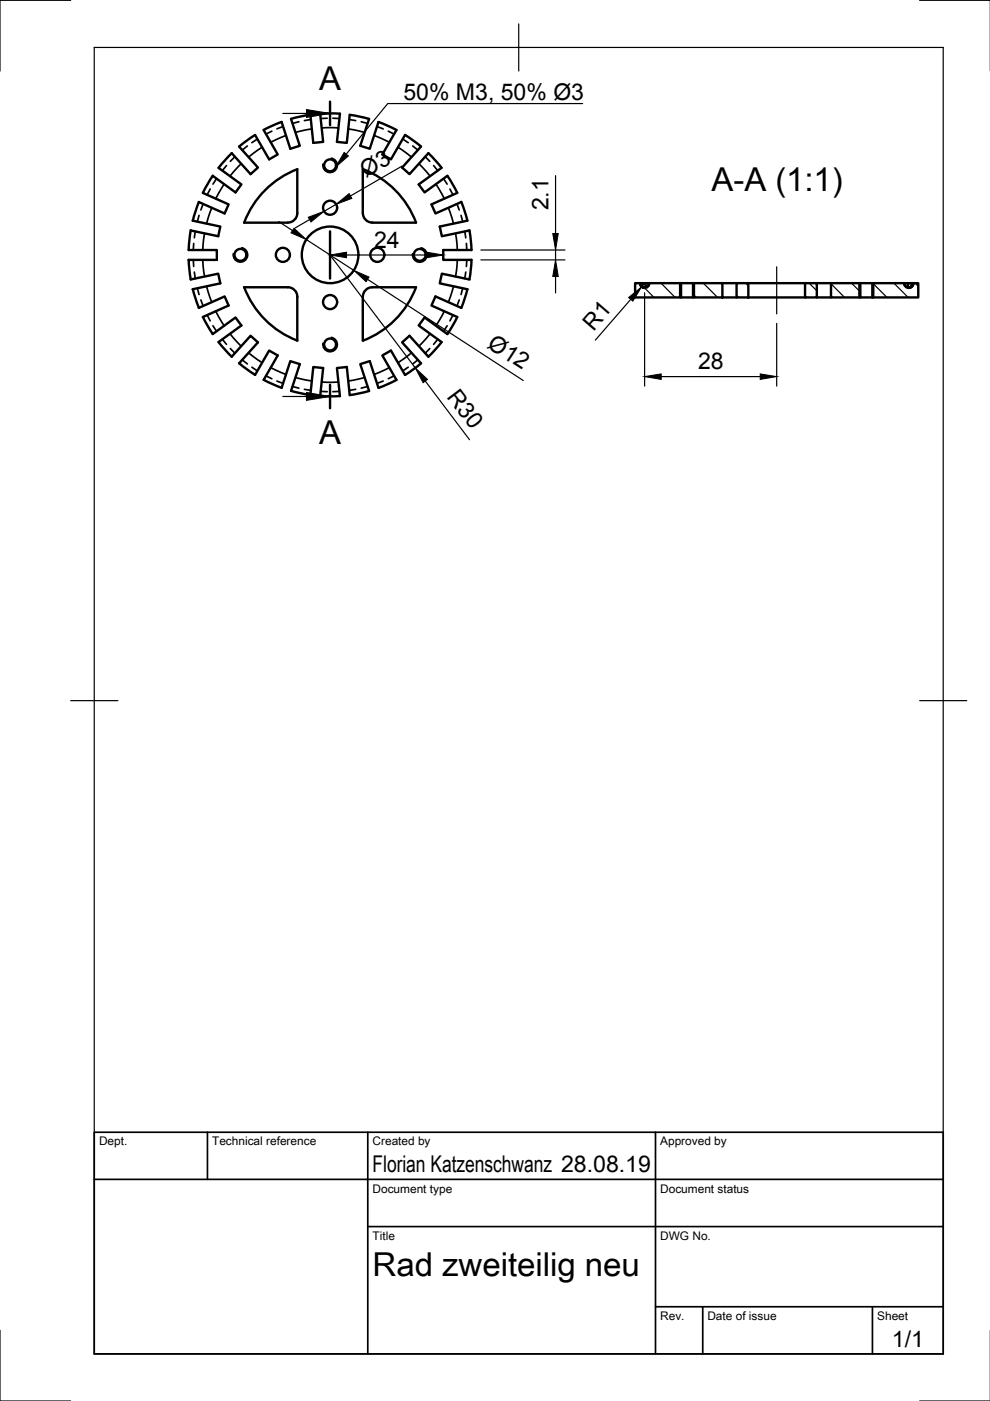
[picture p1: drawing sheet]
<svg xmlns="http://www.w3.org/2000/svg" width="210mm" height="297mm" viewBox="0 0 210 297" stroke-linecap="round" stroke-linejoin="round" font-family="sans-serif">
<!-- layer: Sichtbar -->
<g fill="none" stroke="#000" stroke-width=".51">
<path d="M50.7 31.1l4 4.4-1.6 1.4-4-4.4-2.8 3.1 4.9 3.5-1.3 1.7-4.8-3.5-2.1 3.6M61.7 25.2l1.9 5.7-2 .6-1.9-5.6-3.8 1.6 3 5.3-1.8 1-3-5.2-3.4 2.5M61.7 25.2l4.1-.9 .6 6 2.1-.2-.6-6h4.2l-.7 6 2.1 .2 .7-6 4.1 .9-1.9 5.7 2 .6 1.9-5.6 3.8 1.7-3 5.2 1.8 1 3-5.2 3.4 2.5-4 4.4 1.5 1.4 4-4.4 2.8 3.1-4.8 3.5 1.2 1.7 4.8-3.5M76.9 35.9v9.3M76.9 35.9a19.5 19.5 0 0 1 11.3 11.3M94.9 37.3l2 3.6-5.4 2.4 .8 2 5.5-2.5M40 53h6v2.1h-6M40 55.1l.4 4.1 5.9-1.2 .4 2.1-5.8 1.2M40.4 48.8l-.4 4.2M42.2 42.8l-1.3 4 5.8 1.2-.4 2.1-5.9-1.2M43 40.9l5.5 2.4-.9 2-5.5-2.5M51.8 47.2h9.2"/>
<path d="M63 45.2a2 2 0 0 1-2 2M63 45.2v-9.3a19.5 19.5 0 0 0-11.2 11.3M76.9 45.2a2 2 0 0 0 2 2M78.9 47.2h9.3M97.8 42.8l1.3 4M99.1 46.8l-5.9 1.2 .5 2.1 5.8-1.2 .4 2.3 .1 1.8h-6v2.1h6M100 55.1l-.5 4.2-5.8-1.3-.5 2.1 5.9 1.2-1.3 4-5.5-2.4-.8 1.9 5.5 2.4-2.1 3.6M40.9 61.3l1.3 4M42.1 65.3l5.5-2.4 .9 1.9-5.5 2.4M43 67.2l2.1 3.6 4.8-3.5 1.3 1.7-4.9 3.5 2.8 3.1 4-4.4 1.6 1.4-4 4.4M50.7 77l3.4 2.5M51.8 60.9h9.2a2 2 0 0 1 2 2v9.3"/>
<path d="M51.8 60.9a19.5 19.5 0 0 0 11.2 11.3M54.1 79.5l3-5.2 1.8 1.1-3 5.1M76.9 62.9v9.3M76.9 62.9a2 2 0 0 1 2-2h9.3a19.5 19.5 0 0 1-11.3 11.3M94.8 70.8l-4.8-3.5-1.2 1.7 4.8 3.5-2.8 3.1-4-4.4-1.5 1.4 4 4.4-3.4 2.5-3-5.2-1.8 1.1 3 5.1-3.9 1.7-1.8-5.6-2 .6 1.9 5.7-4.2 .9-.6-6-2.1 .2 .7 6M135.7 60a1.01 1.01 0 0 0 1 1 1.01 1.01 0 0 0 1-1M135.7 60h.3M136.8 60h.6M137.2 60.9l-.3-.4-.1-.5h-.8l.2 .7 .6 .3M137.5 60.5l-.1-.5h7v3.1h-9.7v-3.1h1l.3 .7 .7 .4M144.4 60h2.5M144.4 63.1h2.5"/>
<path d="M153.2 63.1v-3.1h-6.3v3.1h9.3M153.2 60h3M156.2 60h2.5v3.1h-2.5zM158.7 63.1h12M158.7 60h12M170.7 60h2.5v3.1h-2.5zM173.2 60h3M173.2 63.1h3M176.2 60h6.2v3.1h-6.2zM182.4 60h2.6M182.4 63.1h2.6M191.7 60a1.01 1.01 0 0 0 1 1 1.01 1.01 0 0 0 1-1"/>
<path d="M191.8 60.5l.1-.5h-6.9v3.1M191.9 60h.7M192.2 60.9l.3-.4 .1-.5h.8l-.2 .7-.6 .3M192.7 61.1l.7-.4 .2-.7h1.1v3.1h-9.7M193.4 60h.2M55.9 80.5l3.8 1.7M59.7 82.2l1.9-5.6 2 .6-1.9 5.7 2.3 .5 1.8 .3 .6-5.9 2.1 .2-.6 6M67.9 84h4.2"/>
<circle cx="70" cy="35" r="1.26"/>
<circle cx="51" cy="54" r="1.26"/>
<circle cx="60" cy="54" r="1.49"/>
<circle cx="70" cy="54" r="6"/>
<circle cx="70" cy="44" r="1.49"/>
<circle cx="80" cy="54" r="1.49"/>
<circle cx="89" cy="54" r="1.26"/>
<circle cx="70" cy="64" r="1.49"/>
<circle cx="70" cy="73" r="1.26"/>
</g>
<!-- layer: Verdeckt -->
<g fill="none" stroke="#000" stroke-width=".36">
<path d="M45.9 37.9l-.8 1.1M47.5 39l-1.8 3.1M48 35.1l-.9 1.1M49.8 33.2l-1 1M51.1 34.7l-2.3 2.6M52.5 31l-1.1 .8M54.6 29.5l-1.2 .8M55.6 31.2l-2.9 2.1M57.6 27.8l-1.2 .6M60 26.8l-1.3 .5M60.6 28.7l-3.2 1.5M63.4 25.8l-1.4 .4"/>
<path d="M65.9 25.3l-1.4 .3M66.1 27.3l-3.5 .8M68.2 27.1h3.6M69.4 25.1h-1.4M70.6 25.1h1.4M73.9 27.3l3.4 .8M74.1 25.3l1.3 .3M76.6 25.8l1.3 .4M79.3 28.7l3.3 1.5M79.9 26.8l1.3 .5M82.3 27.8l1.3 .6M84.4 31.2l2.8 2.1"/>
<path d="M85.4 29.5l1.2 .8M87.5 31l1.1 .8M88.8 34.7l2.4 2.6M90.1 33.2l1 1M91.9 35.1l.9 1.1M92.4 39l1.8 3.1M94 37.9l.8 1.1M41 55.1l.1 1.4M41.1 51.6l-.1 1.4M41.2 57.7l.2 1.4M41.4 49.1l-.2 1.3M42.2 45.7l-.4 1.3"/>
<path d="M43 55.1l.4 3.5M43.1 43.2l-.5 1.3M43.4 49.5l-.4 3.5M44.6 40.1l-.7 1.2M44.9 44l-1.1 3.4M95.1 44l1.1 3.4M95.4 40.1l.6 1.2M96.6 49.5l.4 3.5M96.9 43.2l.5 1.3M97 55.1l-.4 3.5M97.7 45.7l.4 1.3M98.6 49.1l.2 1.3"/>
<path d="M98.8 57.7l-.2 1.4M98.9 51.6l.1 1.4M99 55.1l-.1 1.4M41.8 61.1l.4 1.3M42.6 63.6l.5 1.3M43.8 60.7l1.1 3.4M43.9 66.8l.7 1.2M45.1 69.1l.8 1.1M45.7 66l1.8 3.1M47.1 71.9l.9 1.1M48.8 70.8l2.3 2.6M48.8 73.9l1 1"/>
<path d="M51.4 76.3l1.1 .9M52.7 74.8l2.9 2.1M53.4 77.9l1.2 .7M56.4 79.7l1.2 .6M57.4 77.9l3.2 1.5M82.6 77.9l-3.3 1.5M83.6 79.7l-1.3 .6M86.6 77.9l-1.2 .7M87.2 74.8l-2.8 2.1M88.6 76.3l-1.1 .9M91.1 73.9l-1 1M91.2 70.8l-2.4 2.6"/>
<path d="M92.8 71.9l-.9 1.1M94.2 66l-1.8 3.1M94.8 69.1l-.8 1.1M96 66.8l-.6 1.2M96.2 60.7l-1.1 3.4M97.4 63.6l-.5 1.3M98.1 61.1l-.4 1.3M58.7 80.8l1.3 .5M62 81.9l1.4 .4M62.6 80l3.5 .8M64.5 82.5l1.4 .3M68 83h1.4"/>
<path d="M68.2 81h3.6M72 83h-1.4M75.4 82.5l-1.3 .3M77.3 80l-3.4 .8M77.9 81.9l-1.3 .4M81.2 80.8l-1.3 .5"/>
</g>
<!-- layer: Sichtbar schmal -->
<path d="M70.3 33.5a1.53 1.53 0 0 1 1.2 1.8 1.53 1.53 0 0 1-1.8 1.3 1.53 1.53 0 0 1-1.2-1.8M51.2 52.5a1.53 1.53 0 0 1 1.3 1.8 1.53 1.53 0 0 1-1.8 1.2 1.53 1.53 0 0 1-1.2-1.7M89.3 52.5a1.53 1.53 0 0 1 1.2 1.8 1.53 1.53 0 0 1-1.8 1.3 1.53 1.53 0 0 1-1.2-1.8M70.3 71.5a1.53 1.53 0 0 1 1.2 1.8 1.53 1.53 0 0 1-1.8 1.3 1.53 1.53 0 0 1-1.2-1.8M144.1 60v3.1M147.2 60v3.1M182.1 60v3.1M185.2 60v3.1" fill="none" stroke="#000" stroke-width=".36"/>
<!-- layer: Border -->
<path d="M15 .1h-15v15M20 10.1h180v276.9h-180zM110 5.1v10M195 .1h15M15 148.6h10M195 148.6h10M0 282.1v14.9h15M195 297h15" fill="none" stroke="#000" stroke-width=".25"/>
<!-- layer: TitleBlock -->
<path d="M20 240.1h180v46.9h-180zM20 250h180M44 240.1v9.9M78 240.1v46.9M139 240.1v46.9M78 260.1h122M139 277.1h61M149 277.1v9.9M185 277.1v9.9" fill="none" stroke="#000" stroke-width=".36"/>
<!-- layer: Dimensions -->
<g fill="none" stroke="#000" stroke-width=".25">
<path d="M85.2 35.2l-10.9 6.4M117.8 37.2v12.3M59.1 47l2.9 1.9M64.9 50.8l10.1 6.5M65.6 46.6l-3 1.7M70 54.1l18.1 23.9M71.3 43.3l-2.6 1.5M73.5 54.1h17M77.9 59.2l33 21.5M102 55.1h17.8M102 53h17.8M117.8 53v2.1"/>
<path d="M117.8 58.6v3.5M133.7 63.5l-7.5 8.6M136.7 60.1l-.7 .7M136.7 62.1v19.8M140.2 79.8h21M164.7 68.6v13.3M90.2 80.8l9.3 12.4"/>
</g>
<path d="M62.3 48.4l2.6 2.4-3.2-1.4zM65.4 46.1l3.3-1.3-2.8 2.3zM70 54.1l3.5-.6v1.1zM71.3 43.3l2.7-2.3 .6 1.1zM75 57.3l3.3 1.4-.7 1zM90.5 53.5l3.5 .6-3.5 .5zM117.8 55.1l.6 3.5h-1.2zM117.2 49.5h1.2l-.6 3.5zM133.3 63.1l2.7-2.3-1.8 3zM136.7 79.8l3.5-.5v1.1zM161.2 79.3l3.5 .5-3.5 .6zM88.1 78l2.5 2.4-.9 .7z" fill="#000" stroke="#000" stroke-width=".21"/>
<!-- layer: Schraffur -->
<g fill="none" stroke="#000" stroke-width=".25">
<path d="M135.7 60.1h.1M136.7 61.1l2 2M140.2 60.1l3 3M146.9 62.4l.7 .7M149.1 60.1l3 3M156.2 62.6l.4 .5M158.1 60.1l.6 .5M171.6 60.1l1.6 1.5M176.2 60.2l2.9 2.9M180.6 60.1l1.8 1.8M185.1 60.1l3 3M189.5 60.1l3.1 3"/>
<path d="M194 60.1l.7 .6"/>
</g>
<!-- layer: Beschriftungen -->
<path d="M70 21.6v5M70 49.1v10M70 81.6v5" fill="none" stroke="#000" stroke-width=".51"/>
<path d="M60 24.1h5M60 84.1h5" fill="none" stroke="#000" stroke-width=".25"/>
<path d="M65 23.2l5 .9-5 .8zM65 83.2l5 .9-5 .8z" fill="#000" stroke="#000" stroke-width=".21"/>
<!-- layer: Center Lines -->
<path d="M164.7 56.6v10" fill="none" stroke="#000" stroke-width=".25"/>
<!-- layer: Annotations -->
<path d="M73 32.3l.9 .8-2.7 2.3z" fill="#000" stroke="#000" stroke-width=".21"/>
<path d="M123.5 22h-41.3l-8.8 10.7" fill="none" stroke="#000" stroke-width=".25"/>
<g font-size="7">
<text x="67.6" y="19.1">A</text>
<text x="150.9" y="40.4">A-A (1:1)</text>
<text x="67.6" y="94.1">A</text>
<text x="79" y="270.6">Rad zweiteilig neu</text>
</g>
<g font-size="4.9">
<text x="85.5" y="21.2">50% M3, 50% Ø3</text>
<text x="77.6" y="37.6" transform="rotate(-30 77.6 37.6)">Ø3</text>
<text x="116.3" y="44.6" transform="rotate(-90 116.3 44.6)">2.1</text>
<text x="79.3" y="52.6">24</text>
<text x="125.8" y="70.3" transform="rotate(-49 125.8 70.3)">R1</text>
<text x="103.1" y="73.5" transform="rotate(33 103.1 73.5)">Ø12</text>
<text x="148" y="78.3">28</text>
<text x="94.6" y="84.1" transform="rotate(53 94.6 84.1)">R30</text>
<text x="79" y="248.5">Florian Katzenschwanz 28.08.19</text>
<text x="189.1" y="285.7">1/1</text>
</g>
<g font-size="2.5">
<text x="21" y="242.9">Dept.</text>
<text x="45" y="242.9">Technical reference</text>
<text x="79" y="242.9">Created by</text>
<text x="140" y="242.9">Approved by</text>
<text x="79" y="252.8">Document type</text>
<text x="140" y="252.8">Document status</text>
<text x="79" y="262.9">Title</text>
<text x="140" y="262.9">DWG No.</text>
<text x="140" y="279.9">Rev.</text>
<text x="150" y="279.9">Date of issue</text>
<text x="186" y="279.9">Sheet</text>
</g>
</svg>
